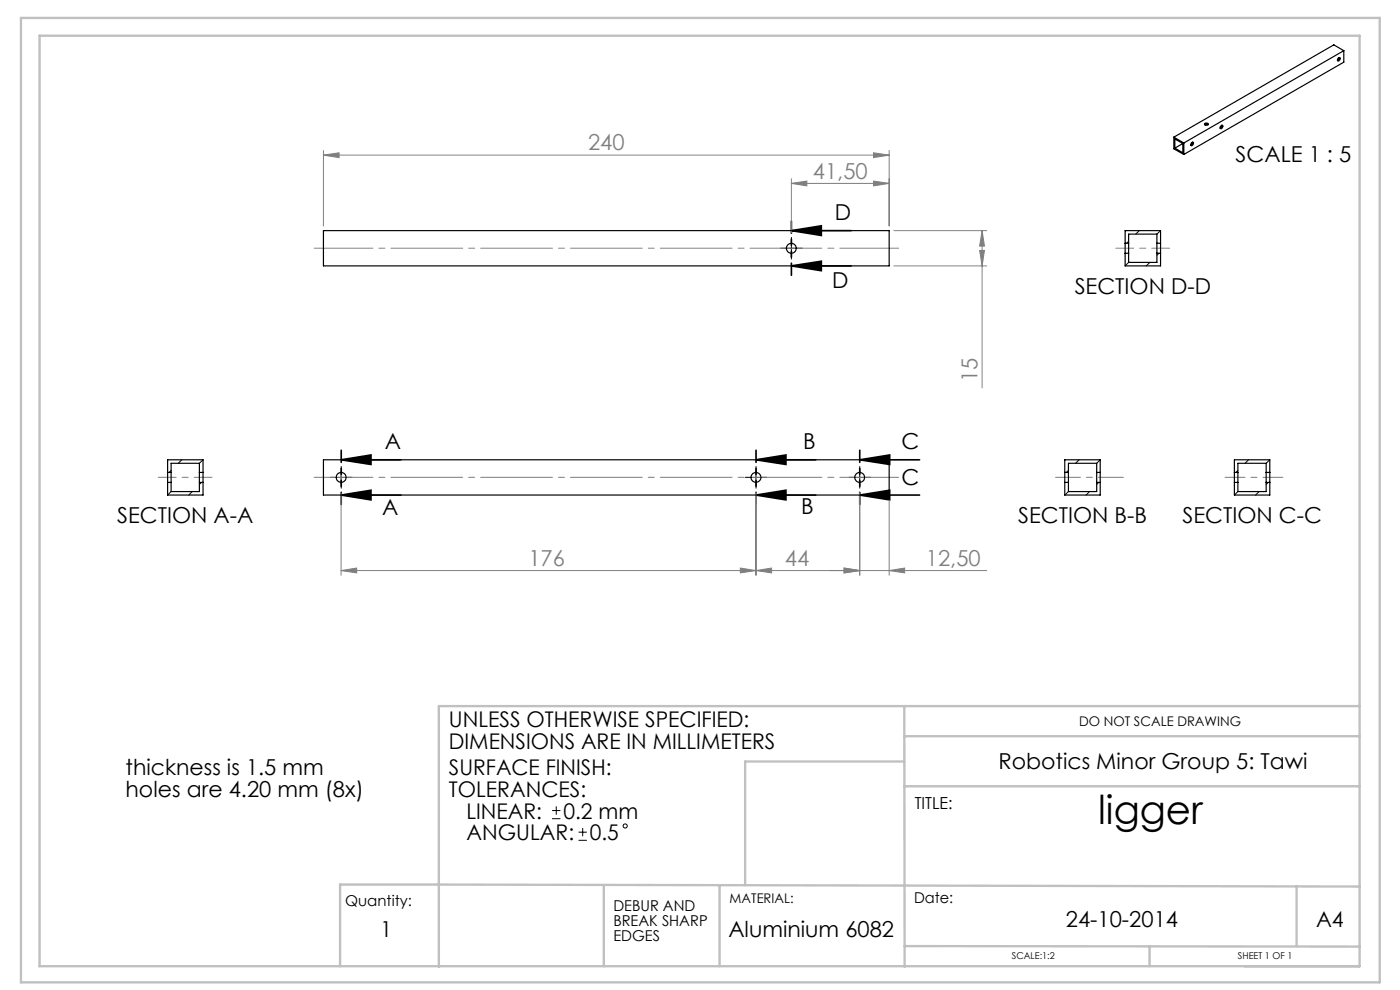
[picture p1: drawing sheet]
<svg xmlns="http://www.w3.org/2000/svg" width="297mm" height="210mm" viewBox="0 0 297 210" stroke-linecap="round" stroke-linejoin="round" font-family="sans-serif">
<g fill="none" stroke="#000" stroke-width=".21">
<path d="M166.6 52.7h2.5M167.9 51.4v2.5M71.1 101.3h2.5M72.4 100v2.5M159.1 101.3h2.5M160.4 100v2.5M181.1 101.3h2.5M182.4 100v2.5M117.1 173.7h1.8M117.1 171.9h1.8M118 171.1v1.7M122.7 178.3h1.8"/>
<path d="M122.7 176.5h1.8M123.6 175.6v1.8"/>
<circle cx="132.6" cy="175.2" r=".44"/>
</g>
<g fill="none" stroke="#000" stroke-width=".35">
<path d="M167.9 48.9l6.3-1v2zM167.9 56.4l6.3-1v2zM167.9 48.9h12.7M167.9 56.4h12.7M72.4 97.5l6.3-1v2zM72.4 97.5h12.7M160.4 97.5l6.3-1v2zM160.4 97.5h12.7M182.4 97.5h12.7M182.4 97.5l6.3-1v2zM72.4 105l6.3-1v2zM72.4 105h12.7"/>
<path d="M160.4 105l6.3-1v2zM160.4 105h12.7M182.4 105h12.7M182.4 105l6.3-1v2z"/>
</g>
<g fill="none" stroke="#808080" stroke-width=".21">
<path d="M68.6 32.9l3.3-.5v1zM68.6 31.9v16M68.6 32.9h120M167.9 38.9l3.3-.5v1zM167.9 37.9v11.5M167.9 38.9h20.7M185.3 32.4l3.3 .5-3.3 .5zM185.3 38.4l3.3 .5-3.3 .5zM188.6 31.9v16M189.6 48.9h19.7M189.6 56.4h19.7M207.8 53.1h1l-.4 3.3z"/>
<path d="M208.4 48.9l.4 3.3h-1zM208.4 48.9v33.4M72.4 104.6v17.4M160.4 104.6v17.4M182.4 104.6v17.4M188.6 106v16M72.4 121l3.3-.5v1zM157.1 120.5l3.3 .5-3.3 .5zM160.4 121l3.3-.5v1zM179.1 120.5l3.3 .5-3.3 .5zM188.6 121l3.3-.5v1zM209.3 121h-136.9"/>
</g>
<g fill="none" stroke="#000" stroke-width=".21" stroke-dasharray="15.2 1.3 1.3 1.3">
<path d="M166.6 52.6h-1M167.9 51.4v-1.1M167.9 53.9v1M169.1 52.6h1.1M71.1 101.3h-1M72.4 100v-1M72.4 102.5v1.1M73.6 101.3h1.1M159.1 101.3h-1M160.4 100v-1M160.4 102.5v1.1M161.6 101.3h1.1"/>
<path d="M181.1 101.3h-1M182.4 100v-1M182.4 102.5v1.1M183.6 101.3h1.1"/>
</g>
<path d="M167.9 46.9v11.5M72.4 95.5v11.5M160.4 95.5v11.5M182.4 95.5v11.5" fill="none" stroke="#000" stroke-width=".35" stroke-dasharray="6.3 1.3 1.3 1.3 1.3 1.3" stroke-dashoffset="3.8"/>
<path d="M190.6 52.6h-124M190.6 101.3h-124" fill="none" stroke="#808080" stroke-width=".21" stroke-dasharray="15.2 1.3 1.3 1.3" stroke-dashoffset="2.8"/>
<path d="M248.1 52.6h-11.4M45 101.3h-11.4" fill="none" stroke="#808080" stroke-width=".21" stroke-dasharray="15.2 1.3 1.3 1.3" stroke-dashoffset="11.4"/>
<path d="M238.3 101.3h-14.4" fill="none" stroke="#808080" stroke-width=".21" stroke-dasharray="15.2 1.3 1.3 1.3" stroke-dashoffset="9.9"/>
<path d="M272.2 101.3h-12.3" fill="none" stroke="#808080" stroke-width=".21" stroke-dasharray="15.2 1.3 1.3 1.3" stroke-dashoffset="11"/>
<g fill="none" stroke="#c0c0c0" stroke-width=".5">
<path d="M4.4 3.8h288.3v204.6h-288.3zM8.4 7.6h280v197.4h-280zM191.8 149.8l.1 55.3M191.8 156.2h96.6M288.4 149.8h-195.3v55.3M191.8 166.8h96.6M191.8 161.5h-33.7v26.3M128.1 187.7v17.3M152.6 187.7v17.3M275.1 188v12.7M288.4 188.1l-216.3-.5v17.4M191.9 200.7l96.5 .1"/>
<path d="M243.9 200.7v4.3"/>
</g>
<g fill="#000">
<path d="M72.4 97.5l6.3-1v2zM72.4 105l6.3-1v2z"/>
<path d="M160.4 97.5l6.3-1v2zM160.4 105l6.3-1v2zM182.4 97.5l6.3-1v2zM182.4 105l6.3-1v2zM167.9 48.9l6.3-1v2zM167.9 56.4l6.3-1v2z"/>
</g>
<g fill="#808080">
<path d="M188.6 121l3.3-.5v1zM179.1 120.5l3.3 .5-3.3 .5z"/>
<path d="M72.4 121l3.3-.5v1zM157.1 120.5l3.3 .5-3.3 .5zM160.4 121l3.3-.5v1zM179.1 120.5l3.3 .5-3.3 .5zM68.6 32.9l3.3-.5v1zM185.3 32.4l3.3 .5-3.3 .5zM167.9 38.9l3.3-.5v1zM185.3 38.4l3.3 .5-3.3 .5z"/>
<path d="M208.4 48.9l.4 3.3h-1zM207.8 53.1h1l-.4 3.3z"/>
</g>
<g fill="none" stroke="#000" stroke-width=".25">
<path d="M283.9 12.3a.27 .27 0 0 1 .4 0 .27 .27 0 0 1-.1 .4l-.3 .3a.36 .36 0 0 1 0-.7zM284 12.3l.1 .1M284.1 12.2v.3l-.4 .3M285.1 10.8l-34 19.5M285.1 10.8l-2.1-1.3-34 19.6M285.1 10.8v2.4l-34 19.6M249 29.1v2.5l2.1 1.2M249 29.1l2.1 1.2M250.9 30.4l-1.7-.9v1.9M250.9 30.4v2l-1.7-1M250.9 30.4l-1.7 1M251.1 30.3v2.5"/>
<path d="M252.8 30.3a.27 .27 0 0 1 .4-.1 .27 .27 0 0 1-.1 .5 .27 .27 0 0 1-.4 .2 .27 .27 0 0 1 0-.5zM253 30.2l-.1 .2-.3 .4M255.6 26.2l.2-.1a.31 .31 0 0 1 .4 0 .31 .31 0 0 1 .1 .4h-.1a.36 .36 0 0 1-.4 .1 .36 .36 0 0 1-.2-.4zM255.6 26.4h.7M259 26.7l.1-.1a.3 .3 0 0 1 .4 .2 .3 .3 0 0 1-.2 .4 .27 .27 0 0 1-.5 0 .27 .27 0 0 1 .1-.4zM259.2 26.6l-.1 .4-.3 .2M68.6 48.9h120v7.5h-120zM238.7 51.6v2.1M238.7 53.7v2.7h7.5v-2.7M238.7 51.6v-2.7h7.5v2.7M238.7 51.6h.7M238.7 53.7h.7"/>
<path d="M239.4 51.6v2.1M239.4 51.6v-1.9h6v1.9M239.4 53.7v2h6v-2M245.4 51.6v2.1M245.4 51.6h.8M245.4 53.7h.8M246.2 51.6v2.1M68.6 97.5h120v7.5h-120zM35.6 100.2v2.1M35.6 102.3v2.7h7.5v-2.7M35.6 100.2v-2.7h7.5v2.7M35.6 102.3h.7"/>
<path d="M35.6 100.2h.7M36.3 100.2v2.1M36.3 102.3v2h6v-2M36.3 100.2v-1.9h6v1.9M42.3 100.2v2.1M42.3 102.3h.8M42.3 100.2h.8M43.1 100.2v2.1M225.9 100.2v2.1M225.9 102.3v2.7h7.5v-2.7M225.9 100.2v-2.7h7.5v2.7M225.9 102.3h.8"/>
<path d="M225.9 100.2h.8M226.7 100.2v2.1M226.7 102.3v2h6v-2M226.7 100.2v-1.9h6v1.9M232.7 100.2v2.1M232.7 102.3h.7M232.7 100.2h.7M233.4 100.2v2.1M261.9 100.2v2.1M261.9 102.3v2.7h7.5v-2.7M261.9 100.2v-2.7h7.5v2.7M261.9 102.3h.7"/>
<path d="M261.9 100.2h.7M262.6 100.2v2.1M262.6 102.3v2h6v-2M262.6 100.2v-1.9h6v1.9M268.6 100.2v2.1M268.6 102.3h.8M268.6 100.2h.8M269.4 100.2v2.1"/>
<circle cx="167.9" cy="52.7" r="1.05"/>
<circle cx="72.4" cy="101.3" r="1.04"/>
<circle cx="160.4" cy="101.3" r="1.04"/>
<circle cx="182.4" cy="101.3" r="1.04"/>
</g>
<g fill="none" stroke="#000" stroke-width=".21">
<path d="M239.4 51.2l-.4 .4M239.4 55.7l-.7 .7M241.7 48.9l-.8 .8M243.9 55.7l-.7 .7M245.9 53.7l-.5 .4M246.2 48.9l-.8 .8M36.3 99.8l-.4 .4M38.6 97.5l-.8 .8M43.1 97.5l-.8 .8M226.7 99.8l-.5 .4M228.9 97.5l-.7 .8M233.4 97.5l-.7 .8"/>
<path d="M262.6 99.8l-.4 .4M264.9 97.5l-.8 .8M269.4 97.5l-.8 .8M36.3 104.3l-.7 .7M40.8 104.3l-.8 .7M42.8 102.3l-.5 .5M226.7 104.3l-.8 .7M231.1 104.3l-.7 .7M233.1 102.3l-.4 .5M262.6 104.3l-.7 .7M267.1 104.3l-.8 .7M269.1 102.3l-.5 .5"/>
</g>
<text font-size="8.5" x="233" y="174.8">ligger</text>
<g font-size="4.7" fill="#808080">
<text x="124.8" y="31.9">240</text>
<text x="172.4" y="37.9">41,50</text>
<text x="207.3" y="81" transform="rotate(-90 207.3 81)">15</text>
<text x="112.1" y="120">176</text>
<text x="166.5" y="120">44</text>
<text x="196.4" y="120">12,50</text>
</g>
<g font-size="4.7">
<text x="262.1" y="34.4">SCALE 1 : 5</text>
<text x="177.1" y="46.7">D</text>
<text x="176.6" y="61.1">D</text>
<text x="228" y="62.4">SECTION D-D</text>
<text x="81.6" y="95.3">A</text>
<text x="170.4" y="95.3">B</text>
<text x="191.3" y="95.3">C</text>
<text x="191.3" y="102.8">C</text>
<text x="24.9" y="111">SECTION A-A</text>
<text x="81.1" y="109.3">A</text>
<text x="170" y="109.1">B</text>
<text x="216" y="111">SECTION B-B</text>
<text x="250.8" y="111">SECTION C-C</text>
<text x="26.6" y="164.5">thickness is 1.5 mm</text>
<text x="211.8" y="163.1">Robotics Minor Group 5: Tawi</text>
<text x="26.6" y="169">holes are 4.20 mm (8x)</text>
<text x="226.1" y="196.6">24-10-2014</text>
<text x="80.6" y="198.8">1</text>
<text x="154.5" y="198.8">Aluminium 6082</text>
</g>
<g font-size="4.6">
<text x="95.2" y="154.3">UNLESS OTHERWISE SPECIFIED:</text>
<text x="95.2" y="158.9">DIMENSIONS ARE IN MILLIMETERS</text>
<text x="95.2" y="164.5">SURFACE FINISH:</text>
<text x="95.2" y="169.1">TOLERANCES:</text>
<text x="98.9" y="173.7">LINEAR:</text>
<text x="119.5" y="173.7">0.2 mm</text>
<text x="99" y="178.2">ANGULAR:</text>
<text x="125.1" y="178.2">0.5</text>
<text x="279.2" y="196.6">A4</text>
</g>
<text font-size="3.5" x="194" y="171.7">TITLE:</text>
<g font-size="3.2">
<text x="193.9" y="191.5">Date:</text>
<text x="73.2" y="192.2">Quantity:</text>
<text x="130.1" y="193.2">DEBUR AND</text>
<text x="130.1" y="196.4">BREAK SHARP</text>
<text x="130.1" y="199.6">EDGES</text>
</g>
<g font-size="2.8">
<text x="228.9" y="153.9">DO NOT SCALE DRAWING</text>
<text x="154.8" y="191.5">MATERIAL:</text>
</g>
<g font-size="2">
<text x="214.7" y="203.5">SCALE:1:2</text>
<text x="262.6" y="203.5">SHEET 1 OF 1</text>
</g>
</svg>
